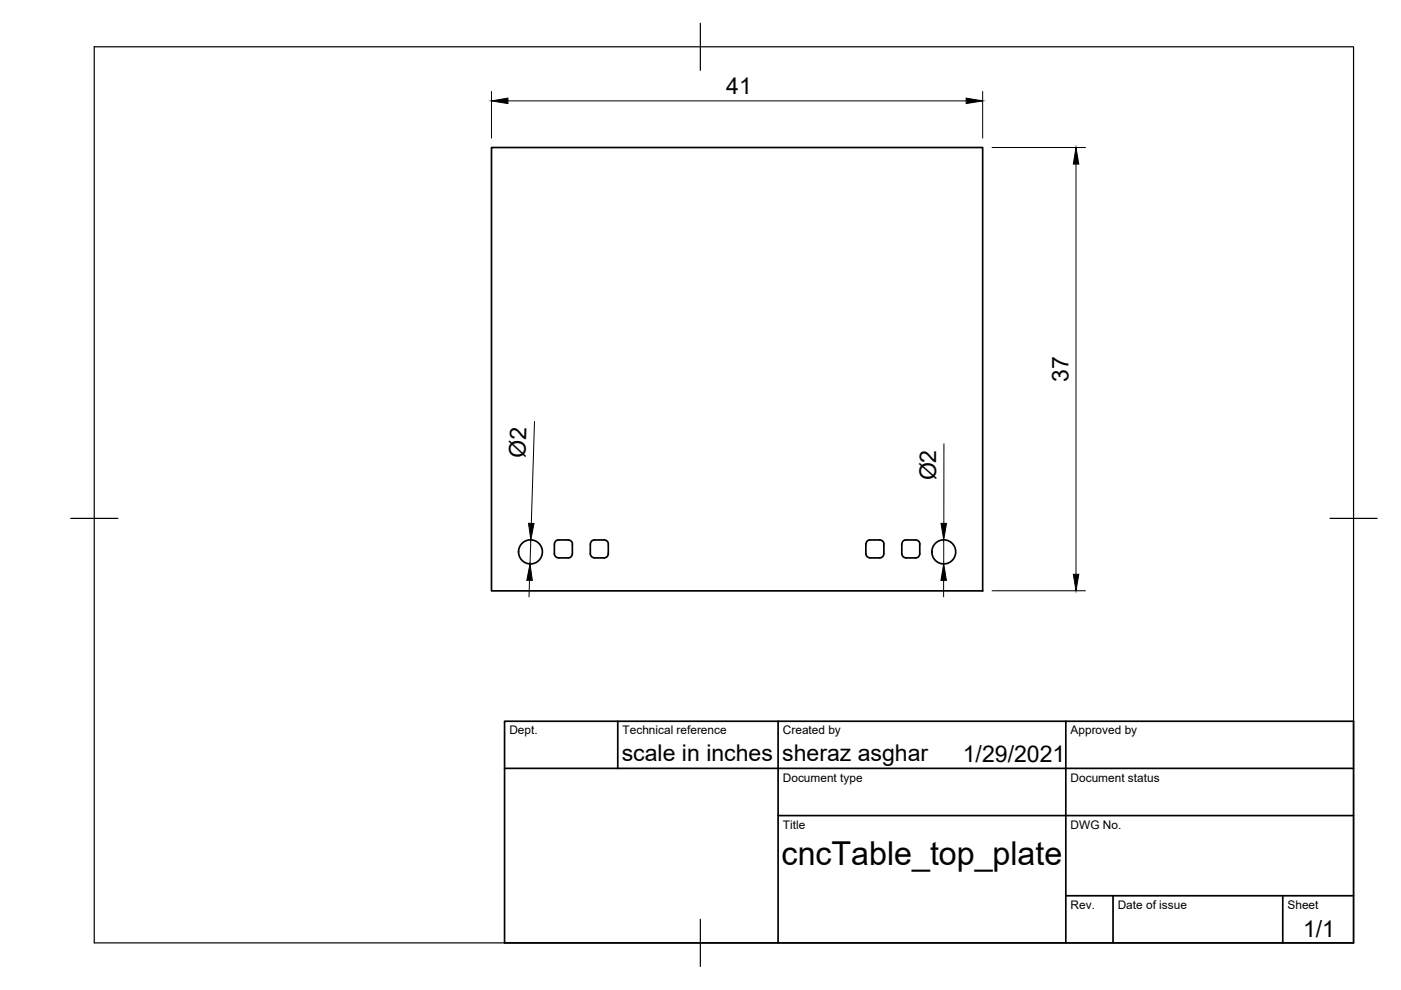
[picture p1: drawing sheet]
<svg xmlns="http://www.w3.org/2000/svg" width="297mm" height="210mm" viewBox="0 0 297 210" stroke-linecap="round" stroke-linejoin="round" font-family="sans-serif">
<!-- layer: Visible -->
<g fill="none" stroke="#000" stroke-width=".36">
<path d="M104.2 31.3h104.1v94h-104.1zM117.5 115.4v2a.89 .89 0 0 0 .9 .9M118.4 114.5h2.1a.89 .89 0 0 1 .9 .9M118.4 114.5a.89 .89 0 0 0-.8 .9M121.3 115.4v2a.89 .89 0 0 1-.8 .9h-2.1M125.2 115.4v2a.89 .89 0 0 0 .9 .9M126 118.3h2.1M126 114.5h2.1M126.1 114.5a.89 .89 0 0 0-.9 .9M128.1 114.5a.89 .89 0 0 1 .9 .9M129 115.4v2a.89 .89 0 0 1-.9 .9M183.6 115.4v2a.89 .89 0 0 0 .9 .9"/>
<path d="M184.5 114.5h2a.89 .89 0 0 1 .9 .9M184.5 114.5a.89 .89 0 0 0-.9 .9M187.4 115.4v2a.89 .89 0 0 1-.9 .9h-2M191.2 115.4v2a.89 .89 0 0 0 .9 .9M192.1 118.3h2M192.1 114.5h2M192.1 114.5a.89 .89 0 0 0-.9 .9M194.1 114.5a.89 .89 0 0 1 .9 .9M195 115.4v2a.89 .89 0 0 1-.9 .9"/>
<circle cx="112.5" cy="117" r="2.54"/>
<circle cx="200.1" cy="117" r="2.54"/>
</g>
<!-- layer: Border -->
<path d="M20 9.9h267v190h-267zM148.5 4.9v10M15 109.9h10M282 109.9h10M148.5 194.9v10" fill="none" stroke="#000" stroke-width=".25"/>
<!-- layer: TitleBlock -->
<path d="M107 152.9h180v47h-180zM131 152.9v10M165 152.9v47M226 152.9v47M107 162.9h180M165 172.9h122M226 189.9h61M236 189.9v10M272 189.9v10" fill="none" stroke="#000" stroke-width=".36"/>
<!-- layer: Dimensions -->
<path d="M104.2 19.4v9.9M208.3 19.4v9.9M107.7 21.4h97.2M210.3 31.3h19.8M228.1 34.8v87M113.3 89.3l-.7 21.7M200.1 94.1v16.9M112.5 114.5l-.1 5M200.1 114.5v5M112.3 123.1l-.1 3.4M200.1 123.1v3.4M210.3 125.3h19.8" fill="none" stroke="#000" stroke-width=".21"/>
<path d="M104.2 21.4l3.5-.6v1.2zM204.9 20.8l3.4 .6-3.4 .6zM228.1 31.3l.6 3.5h-1.1zM112.1 110.9l1.1 .1-.7 3.5zM199.5 111h1.2l-.6 3.5zM112.4 119.5l.5 3.6-1.2-.1zM200.1 119.5l.6 3.6h-1.2zM227.6 121.8h1.1l-.6 3.5z" fill="#000" stroke="#000" stroke-width=".21"/>
<text font-size="7" x="165.7" y="183.4">cncTable_top_plate</text>
<g font-size="4.9">
<text x="154" y="19.9">41</text>
<text x="226.6" y="81" transform="rotate(-90 226.6 81)">37</text>
<text x="111.4" y="97.1" transform="rotate(-88 111.4 97.1)">Ø2</text>
<text x="198.5" y="101.9" transform="rotate(-90 198.5 101.9)">Ø2</text>
<text x="131.8" y="161.4">scale in inches</text>
<text x="165.8" y="161.4">sheraz asghar</text>
<text x="204.1" y="161.5">1/29/2021</text>
<text x="276.3" y="198.6">1/1</text>
</g>
<g font-size="2.5">
<text x="108" y="155.7">Dept.</text>
<text x="132" y="155.7">Technical reference</text>
<text x="166" y="155.7">Created by</text>
<text x="227" y="155.7">Approved by</text>
<text x="166" y="165.7">Document type</text>
<text x="227" y="165.7">Document status</text>
<text x="166" y="175.7">Title</text>
<text x="227" y="175.7">DWG No.</text>
<text x="227" y="192.7">Rev.</text>
<text x="237" y="192.7">Date of issue</text>
<text x="273" y="192.7">Sheet</text>
</g>
</svg>
